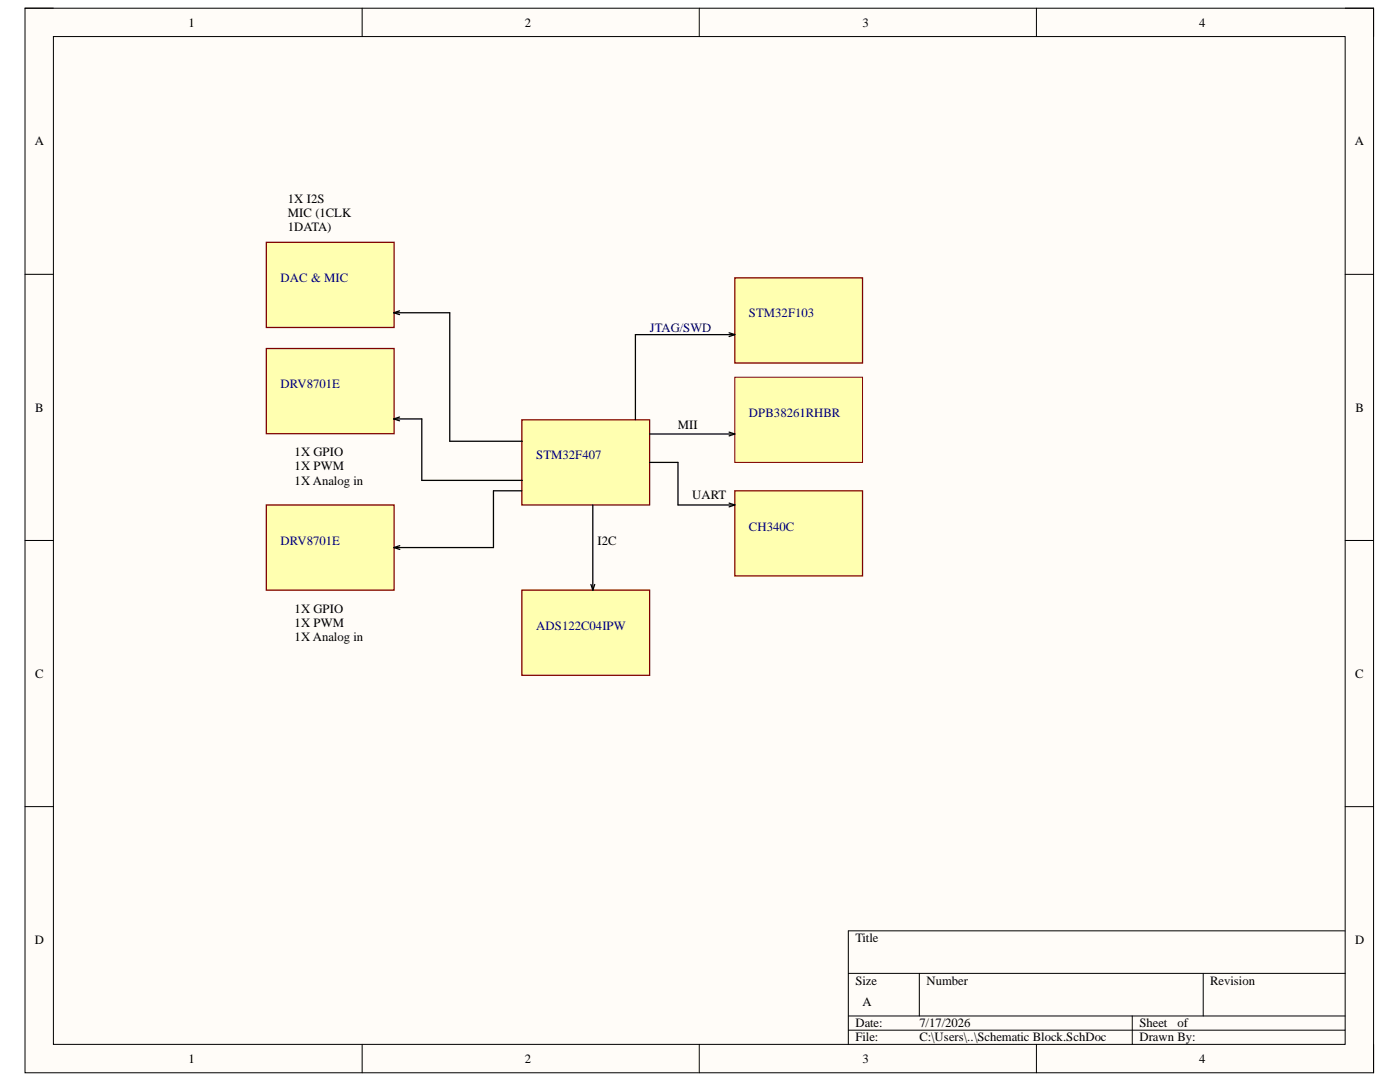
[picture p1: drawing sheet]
<svg xmlns="http://www.w3.org/2000/svg" width="279mm" height="216mm" viewBox="0 0 279 216" stroke-linecap="round" stroke-linejoin="round" font-family="sans-serif">
<path d="M5 1.6h269.1v212.5h-269.1z" fill-rule="evenodd" fill="#fffcf8"/>
<path d="M5 1.6h269.1v212.5h-269.1z" fill="none" stroke="#000" stroke-width=".2"/>
<path d="M10.7 7.3h257.8v201.1h-257.8z" fill-rule="evenodd" fill="#fffcf8"/>
<g fill="none" stroke="#000" stroke-width=".2">
<path d="M5 1.6h5.7M10.7 7.3h257.8v201.1h-257.8zM72.3 1.6v5.7M139.6 1.6v5.7M206.8 1.6v5.7M268.5 1.6h5.6v5.7M5 54.7h5.7M268.5 54.7h5.6M5 107.8h5.7M268.5 107.8h5.6M5 161h5.7M268.5 161h5.6"/>
<path d="M169.3 194.2h99.2M183.5 194.2v8.5M240.1 194.2v8.5M268.5 185.7h-99.2v22.7M72.3 208.4v5.7M139.6 208.4v5.7M169.3 202.7h99.2M169.3 205.6h99.2M206.8 208.4v5.7M226 202.7v5.7M274.1 208.4v5.7"/>
</g>
<path d="M104.1 83.8h25.5v17h-25.5z" fill-rule="evenodd" fill="#ffffb0"/>
<path d="M104.1 83.8h25.5v17h-25.5z" fill="none" stroke="#800000" stroke-width=".25"/>
<path d="M146.6 55.4h25.5v17h-25.5z" fill-rule="evenodd" fill="#ffffb0"/>
<path d="M146.6 55.4h25.5v17h-25.5z" fill="none" stroke="#800000" stroke-width=".25"/>
<path d="M145.5 66.4l1.1 .4M146.6 66.8h-19.8v17M146.6 66.8l-1.1 .4" fill="none" stroke="#000" stroke-width=".25"/>
<path d="M146.6 75.3h25.5v17h-25.5z" fill-rule="evenodd" fill="#ffffb0"/>
<path d="M146.6 75.3h25.5v17h-25.5z" fill="none" stroke="#800000" stroke-width=".2"/>
<path d="M129.6 86.6h17M145.5 86.2l1.1 .4M146.6 86.6l-1.1 .4" fill="none" stroke="#000" stroke-width=".25"/>
<path d="M146.6 97.9h25.5v17h-25.5z" fill-rule="evenodd" fill="#ffffb0"/>
<path d="M146.6 97.9h25.5v17h-25.5z" fill="none" stroke="#800000" stroke-width=".25"/>
<path d="M129.6 92.3h5.7v8.5h11.3M145.5 100.4l1.1 .4M146.6 100.8l-1.1 .3" fill="none" stroke="#000" stroke-width=".25"/>
<path d="M104.1 117.8h25.5v16.9h-25.5z" fill-rule="evenodd" fill="#ffffb0"/>
<path d="M104.1 117.8h25.5v16.9h-25.5z" fill="none" stroke="#800000" stroke-width=".25"/>
<path d="M117.9 116.6l.4 1.2M118.3 100.8v17M118.7 116.6l-.4 1.2" fill="none" stroke="#000" stroke-width=".25"/>
<path d="M53.2 100.8h25.5v17h-25.5z" fill-rule="evenodd" fill="#ffffb0"/>
<path d="M53.2 100.8h25.5v17h-25.5z" fill="none" stroke="#800000" stroke-width=".25"/>
<path d="M104.1 97.9h-5.6v11.4h-19.8M78.7 109.3l1.1 .3M79.8 108.9l-1.1 .4" fill="none" stroke="#000" stroke-width=".25"/>
<path d="M53.2 69.5h25.5v17h-25.5z" fill-rule="evenodd" fill="#ffffb0"/>
<path d="M53.2 69.5h25.5v17h-25.5z" fill="none" stroke="#800000" stroke-width=".25"/>
<path d="M78.6 83.6h5.6v12.3h20.1M78.6 83.6l1.1 .4M79.7 83.2l-1.1 .4" fill="none" stroke="#000" stroke-width=".25"/>
<path d="M53.2 48.4h25.5v16.9h-25.5z" fill-rule="evenodd" fill="#ffffb0"/>
<path d="M53.2 48.4h25.5v16.9h-25.5z" fill="none" stroke="#800000" stroke-width=".25"/>
<path d="M78.6 62.4h11.2v25.6h14.5M78.6 62.4l1.1 .4M79.7 62l-1.1 .4" fill="none" stroke="#000" stroke-width=".25"/>
<g font-size="2.5">
<text x="37.6" y="5.3">1</text>
<text x="104.7" y="5.3">2</text>
<text x="172.1" y="5.3">3</text>
<text x="239.3" y="5.3">4</text>
<text x="6.9" y="29">A</text>
<text x="270.4" y="29">A</text>
<text x="57.4" y="40.5">1X I2S</text>
<text x="57.4" y="43.4">MIC (1CLK</text>
<text x="57.4" y="46.2">1DATA)</text>
<text x="7" y="82.1">B</text>
<text x="270.5" y="82.1">B</text>
<text x="135.3" y="85.5">MII</text>
<text x="58.8" y="91.1">1X GPIO</text>
<text x="58.8" y="93.9">1X PWM</text>
<text x="58.8" y="96.8">1X Analog in</text>
<text x="138.1" y="99.6">UART</text>
<text x="119.3" y="108.7">I2C</text>
<text x="58.8" y="122.3">1X GPIO</text>
<text x="58.8" y="125.1">1X PWM</text>
<text x="58.8" y="128">1X Analog in</text>
<text x="7" y="135.2">C</text>
<text x="270.4" y="135.2">C</text>
<text x="6.9" y="188.3">D</text>
<text x="170.7" y="188">Title</text>
<text x="270.4" y="188.3">D</text>
<text x="170.7" y="196.5">Size</text>
<text x="184.9" y="196.5">Number</text>
<text x="241.5" y="196.5">Revision</text>
<text x="172.1" y="200.8">A</text>
<text x="170.7" y="205">Date:</text>
<text x="170.7" y="207.8">File:</text>
<text x="183.5" y="205">7/17/2026</text>
<text x="183.5" y="207.8">C:\Users\..\Schematic Block.SchDoc</text>
<text x="227.4" y="205">Sheet</text>
<text x="227.4" y="207.8">Drawn By:</text>
<text x="235" y="205">of</text>
<text x="37.6" y="212.1">1</text>
<text x="104.7" y="212.1">2</text>
<text x="172.1" y="212.1">3</text>
<text x="239.3" y="212.1">4</text>
</g>
<g font-size="2.5" fill="#000080">
<text x="56" y="56.3">DAC &amp; MIC</text>
<text x="149.5" y="63.3">STM32F103</text>
<text x="129.7" y="66.2">JTAG/SWD</text>
<text x="56" y="77.5">DRV8701E</text>
<text x="149.5" y="83.2">DPB38261RHBR</text>
<text x="107" y="91.7">STM32F407</text>
<text x="149.5" y="105.9">CH340C</text>
<text x="56" y="108.7">DRV8701E</text>
<text x="107" y="125.7">ADS122C04IPW</text>
</g>
</svg>
